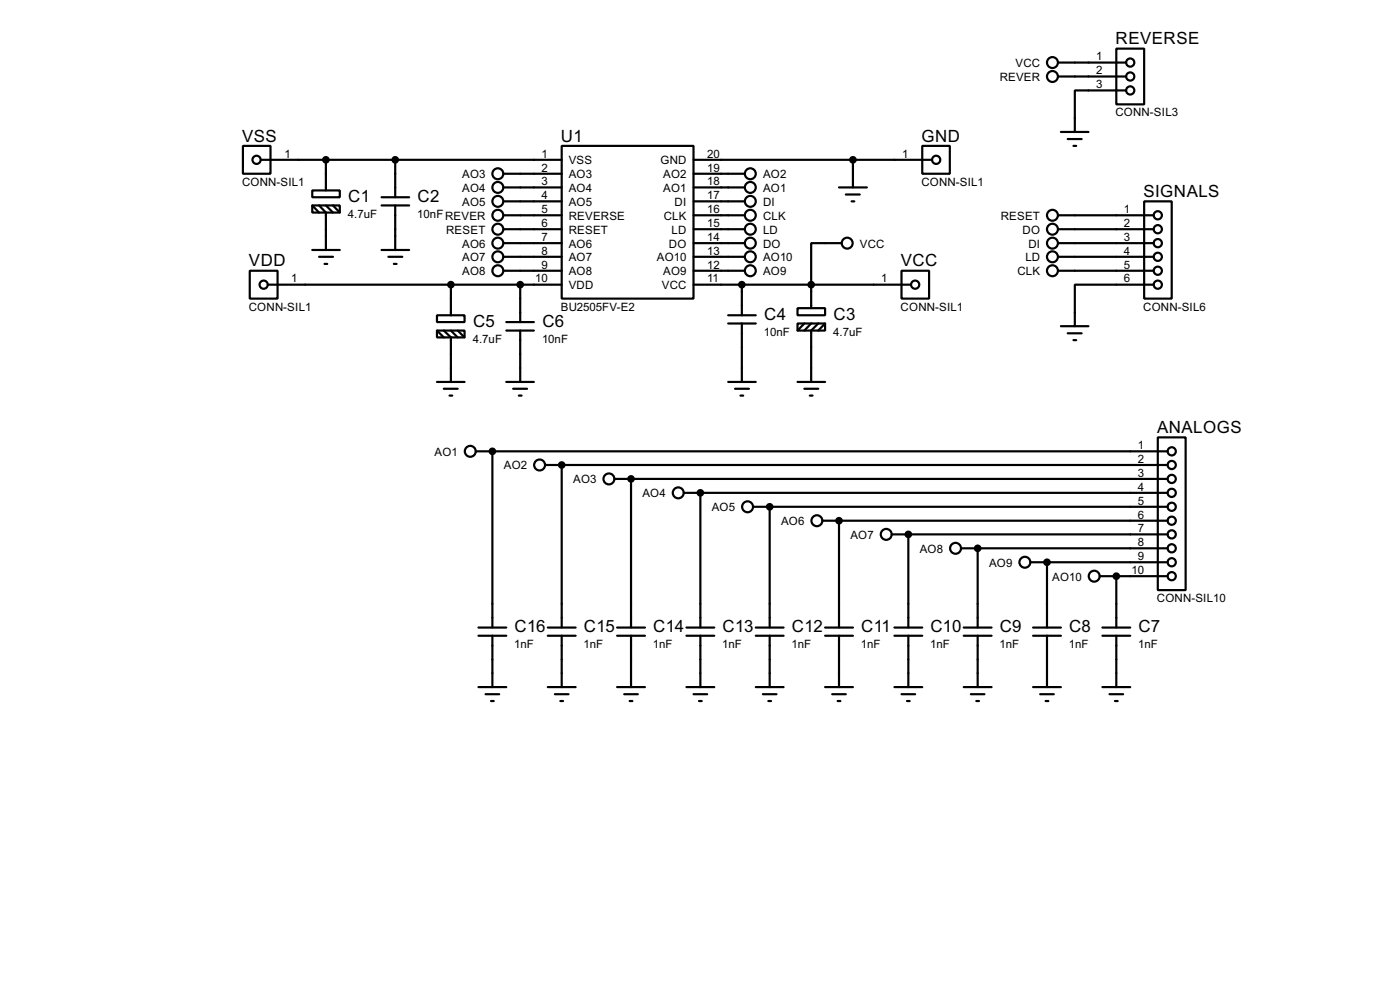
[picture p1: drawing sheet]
<svg xmlns="http://www.w3.org/2000/svg" width="256mm" height="180mm" viewBox="0 0 256 180" stroke-linecap="round" stroke-linejoin="round" font-family="sans-serif">
<g fill="none" stroke="#000" stroke-width=".4">
<path d="M193.9 14h12.4M193.9 11.5h12.4M204.5 8.9h5.1v10.2h-5.1zM206.3 16.6h-9.4v7.6M44.5 26.7h5.1v5.1h-5.1zM47.8 29.3h55.1M57.2 34.9h5.1v1.2h-5.1zM57.2 37.6h5.1v1.3h-5.1zM57.2 37.6l1.3 1.3M58.5 37.6l1.2 1.3v6.9M59.7 29.3v5.6M59.7 37.6l1.3 1.3"/>
<path d="M61 37.6l1.3 1.3M69.9 37.6h5.1M69.9 36.1h5.1M72.4 29.3v6.8M72.4 37.6v8.2M92.3 31.8h10.6M92.3 34.3h10.6M92.3 36.9h10.6M92.3 39.4h10.6M102.9 26.7h24.2v28h-24.2zM127.1 29.3h43.6M127.1 31.8h9.4"/>
<path d="M127.1 34.3h9.4M127.1 36.9h9.4M127.1 39.4h9.4M153.7 34.3h5.1M155 35.6h2.5M156 36.9h.5M156.3 29.3v5M169 26.7h5v5.1h-5zM193.9 39.4h17.5M194.4 24.2h5M195.6 25.5h2.6M196.7 26.7h.5"/>
<path d="M209.6 36.9h5.1v17.8h-5.1zM45.8 49.6h5.1v5.1h-5.1zM49.1 52.1h53.8M57.2 45.8h5.1M58.5 47h2.5M59.5 48.3h.5M69.9 45.8h5.1M71.2 47h2.5M72.2 48.3h.5M80.1 57.7h5v1.3h-5zM82.6 52.1v5.6M92.3 42h10.6"/>
<path d="M92.3 44.5h10.6M92.3 47h10.6M92.3 49.6h10.6M92.8 59h5M95.3 52.1v6.9M127.1 52.1h39.8M127.1 42h9.4M127.1 44.5h9.4M127.1 47h9.4M127.1 49.6h9.4M133.4 59.2h5.1M133.4 57.7h5.1"/>
<path d="M135.9 52.1v5.6M135.9 59.2v10.7M146.1 56.4h5.1v1.3h-5.1zM146.1 59.2h5.1v1.3h-5.1zM147.4 59.2l-1.3 1.3M148.6 59.2l-1.2 1.3M149.9 59.2l-1.3 1.3v9.4M151.2 59.2l-1.3 1.3M154.2 44.5h-5.6v11.9M165.2 49.6h5v5.1h-5zM193.9 42h17.5M193.9 44.5h17.5"/>
<path d="M193.9 47h17.5M193.9 49.6h17.5M194.4 59.7h5M211.4 52.1h-14.5v7.6M80.1 60.5h5v1.3h-5zM80.1 60.5l1.2 1.3M80.1 69.9h5M81.3 60.5l1.3 1.3v8.1M81.3 71.2h2.6M82.4 72.4h.5M82.6 60.5l1.3 1.3M83.9 60.5l1.2 1.3"/>
<path d="M92.8 60.5h5M92.8 69.9h5M94 71.2h2.6M95.1 72.4h.5M95.3 60.5v9.4M133.4 69.9h5.1M134.7 71.2h2.5M135.7 72.4h.5M146.1 69.9h5.1M147.4 71.2h2.5M148.4 72.4h.5M195.6 61h2.6"/>
<path d="M196.7 62.3h.5M87.2 82.6h126.7M90.2 82.6v32.3M99.9 85.1h114M102.9 85.1v29.8M112.6 87.7h101.3M115.6 87.7v27.2M125.3 90.2h88.6M128.3 90.2v24.7M138 92.8h75.9M141 92.8v22.1M150.7 95.3h63.2"/>
<path d="M153.7 95.3v19.6M163.4 97.8h50.5M166.4 97.8v17.1M212.1 80.1h5.1v27.9h-5.1zM87.7 116.4h5.1M87.7 114.9h5.1M90.2 116.4v9.4M100.4 116.4h5.1M100.4 114.9h5.1M102.9 116.4v9.4M113.1 116.4h5.1M113.1 114.9h5.1"/>
<path d="M115.6 116.4v9.4M125.8 116.4h5.1M125.8 114.9h5.1M128.3 116.4v9.4M138.5 116.4h5.1M138.5 114.9h5.1M141 116.4v9.4M151.2 116.4h5.1M151.2 114.9h5.1M153.7 116.4v9.4M163.9 116.4h5.1M163.9 114.9h5.1"/>
<path d="M166.4 116.4v9.4M176.1 100.4h37.8M176.6 116.4h5.1M176.6 114.9h5.1M179.1 100.4v14.5M179.1 116.4v9.4M188.8 102.9h25.1M189.3 116.4h5.1M189.3 114.9h5.1M191.8 102.9v12M191.8 116.4v9.4M201.5 105.5h12.4"/>
<path d="M202 116.4h5.1M202 114.9h5.1M204.5 105.5v9.4M204.5 116.4v9.4M87.7 125.8h5.1M89 127.1h2.5M90 128.3h.5M100.4 125.8h5.1M101.7 127.1h2.5M102.7 128.3h.5M113.1 125.8h5.1M114.4 127.1h2.5"/>
<path d="M115.4 128.3h.5M125.8 125.8h5.1M127.1 127.1h2.5M128.1 128.3h.5M138.5 125.8h5.1M139.8 127.1h2.5M140.8 128.3h.5M151.2 125.8h5.1M152.5 127.1h2.5M153.5 128.3h.5M163.9 125.8h5.1M165.2 127.1h2.5"/>
<path d="M166.2 128.3h.5M176.6 125.8h5.1M177.9 127.1h2.5M178.9 128.3h.5M189.3 125.8h5.1M190.6 127.1h2.5M191.6 128.3h.5M202 125.8h5.1M203.3 127.1h2.5M204.3 128.3h.5"/>
<circle cx="192.8" cy="11.5" r="1"/>
<circle cx="192.8" cy="14" r="1"/>
<circle cx="207" cy="16.6" r=".75"/>
<circle cx="207" cy="11.5" r=".75"/>
<circle cx="207" cy="14" r=".75"/>
<circle cx="47" cy="29.3" r=".75"/>
<circle cx="91.2" cy="31.8" r="1"/>
<circle cx="91.2" cy="36.9" r="1"/>
<circle cx="91.2" cy="34.3" r="1"/>
<circle cx="91.2" cy="39.4" r="1"/>
<circle cx="137.4" cy="31.8" r="1"/>
<circle cx="137.4" cy="36.9" r="1"/>
<circle cx="137.4" cy="39.4" r="1"/>
<circle cx="137.4" cy="34.3" r="1"/>
<circle cx="171.5" cy="29.3" r=".75"/>
<circle cx="192.8" cy="39.4" r="1"/>
<circle cx="212.1" cy="39.4" r=".75"/>
<circle cx="48.3" cy="52.1" r=".75"/>
<circle cx="91.2" cy="49.6" r="1"/>
<circle cx="91.2" cy="47" r="1"/>
<circle cx="91.2" cy="44.5" r="1"/>
<circle cx="91.2" cy="42" r="1"/>
<circle cx="137.4" cy="42" r="1"/>
<circle cx="137.4" cy="44.5" r="1"/>
<circle cx="137.4" cy="49.6" r="1"/>
<circle cx="137.4" cy="47" r="1"/>
<circle cx="155.2" cy="44.5" r="1"/>
<circle cx="167.6" cy="52.1" r=".75"/>
<circle cx="192.8" cy="42" r="1"/>
<circle cx="192.8" cy="44.5" r="1"/>
<circle cx="192.8" cy="49.6" r="1"/>
<circle cx="192.8" cy="47" r="1"/>
<circle cx="212.1" cy="52.1" r=".75"/>
<circle cx="212.1" cy="49.6" r=".75"/>
<circle cx="212.1" cy="42" r=".75"/>
<circle cx="212.1" cy="44.5" r=".75"/>
<circle cx="212.1" cy="47" r=".75"/>
<circle cx="86.1" cy="82.6" r="1"/>
<circle cx="98.8" cy="85.1" r="1"/>
<circle cx="111.5" cy="87.7" r="1"/>
<circle cx="124.2" cy="90.2" r="1"/>
<circle cx="136.9" cy="92.8" r="1"/>
<circle cx="149.6" cy="95.3" r="1"/>
<circle cx="162.3" cy="97.8" r="1"/>
<circle cx="214.6" cy="87.7" r=".75"/>
<circle cx="214.6" cy="85.1" r=".75"/>
<circle cx="214.6" cy="97.8" r=".75"/>
<circle cx="214.6" cy="82.6" r=".75"/>
<circle cx="214.6" cy="90.2" r=".75"/>
<circle cx="214.6" cy="95.3" r=".75"/>
<circle cx="214.6" cy="92.8" r=".75"/>
<circle cx="175" cy="100.4" r="1"/>
<circle cx="187.7" cy="102.9" r="1"/>
<circle cx="200.4" cy="105.5" r="1"/>
<circle cx="214.6" cy="100.4" r=".75"/>
<circle cx="214.6" cy="102.9" r=".75"/>
<circle cx="214.6" cy="105.5" r=".75"/>
</g>
<g fill="#000">
<circle cx="90.2" cy="82.6" r=".2"/>
<circle cx="102.9" cy="85.1" r=".2"/>
<circle cx="115.6" cy="87.7" r=".2"/>
<circle cx="128.3" cy="90.2" r=".2"/>
<circle cx="141" cy="92.8" r=".2"/>
<circle cx="153.7" cy="95.3" r=".2"/>
<circle cx="166.4" cy="97.8" r=".2"/>
<circle cx="179.1" cy="100.4" r=".2"/>
<circle cx="191.8" cy="102.9" r=".2"/>
<circle cx="204.5" cy="105.5" r=".2"/>
</g>
<g fill="#000" stroke="#000" stroke-width=".4">
<circle cx="59.7" cy="29.3" r=".5"/>
<circle cx="72.4" cy="29.3" r=".5"/>
<circle cx="156.2" cy="29.3" r=".5"/>
<circle cx="82.6" cy="52.1" r=".5"/>
<circle cx="95.3" cy="52.1" r=".5"/>
<circle cx="135.9" cy="52.1" r=".5"/>
<circle cx="148.6" cy="52.1" r=".5"/>
<circle cx="90.2" cy="82.6" r=".5"/>
<circle cx="102.9" cy="85.1" r=".5"/>
<circle cx="115.6" cy="87.7" r=".5"/>
<circle cx="128.3" cy="90.2" r=".5"/>
<circle cx="141" cy="92.8" r=".5"/>
<circle cx="153.7" cy="95.3" r=".5"/>
<circle cx="166.4" cy="97.8" r=".5"/>
<circle cx="179.1" cy="100.4" r=".5"/>
<circle cx="191.8" cy="102.9" r=".5"/>
<circle cx="204.5" cy="105.5" r=".5"/>
</g>
<g font-size="3.5">
<text x="204.4" y="8.1">REVERSE</text>
<text x="44.4" y="25.9">VSS</text>
<text x="102.8" y="25.9">U1</text>
<text x="168.8" y="25.9">GND</text>
<text x="63.8" y="37">C1</text>
<text x="76.5" y="37">C2</text>
<text x="209.5" y="36">SIGNALS</text>
<text x="45.6" y="48.7">VDD</text>
<text x="165" y="48.7">VCC</text>
<text x="86.7" y="59.9">C5</text>
<text x="99.4" y="59.9">C6</text>
<text x="140" y="58.6">C4</text>
<text x="152.7" y="58.6">C3</text>
<text x="212" y="79.3">ANALOGS</text>
<text x="94.3" y="115.8">C16</text>
<text x="107" y="115.8">C15</text>
<text x="119.7" y="115.8">C14</text>
<text x="132.4" y="115.8">C13</text>
<text x="145.1" y="115.8">C12</text>
<text x="157.8" y="115.8">C11</text>
<text x="170.5" y="115.8">C10</text>
<text x="183.2" y="115.8">C9</text>
<text x="195.9" y="115.8">C8</text>
<text x="208.6" y="115.8">C7</text>
</g>
<g font-size="2.4">
<text x="200.8" y="11.1">1</text>
<text x="183.1" y="14.8">REVER</text>
<text x="186" y="12.3">VCC</text>
<text x="200.8" y="13.6">2</text>
<text x="200.8" y="16.2">3</text>
<text x="204.3" y="21.3">CONN-SIL3</text>
<text x="52.1" y="28.9">1</text>
<text x="99.2" y="28.9">1</text>
<text x="129.6" y="28.9">20</text>
<text x="165.3" y="28.9">1</text>
<text x="44.3" y="34">CONN-SIL1</text>
<text x="84.7" y="32.6">AO3</text>
<text x="84.7" y="35.1">AO4</text>
<text x="99.2" y="31.4">2</text>
<text x="99.2" y="33.9">3</text>
<text x="104.2" y="30">VSS</text>
<text x="104.2" y="32.6">AO3</text>
<text x="104.2" y="35.1">AO4</text>
<text x="121" y="30">GND</text>
<text x="121.5" y="32.6">AO2</text>
<text x="121.5" y="35.1">AO1</text>
<text x="129.6" y="31.4">19</text>
<text x="129.6" y="33.9">18</text>
<text x="139.8" y="32.6">AO2</text>
<text x="139.8" y="35.1">AO1</text>
<text x="168.8" y="34">CONN-SIL1</text>
<text x="63.8" y="40">4.7uF</text>
<text x="76.5" y="40">10nFREVER</text>
<text x="84.7" y="37.7">AO5</text>
<text x="99.2" y="36.5">4</text>
<text x="99.2" y="39">5</text>
<text x="99.2" y="41.6">6</text>
<text x="104.2" y="37.7">AO5</text>
<text x="104.2" y="40.2">REVERSE</text>
<text x="121.6" y="40.2">CLK</text>
<text x="123.6" y="37.7">DI</text>
<text x="129.6" y="36.5">17</text>
<text x="129.6" y="39">16</text>
<text x="129.6" y="41.6">15</text>
<text x="139.8" y="37.7">DI</text>
<text x="139.8" y="40.2">CLK</text>
<text x="183.3" y="40.2">RESET</text>
<text x="205.9" y="39">1</text>
<text x="205.9" y="41.6">2</text>
<text x="81.7" y="42.7">RESET</text>
<text x="84.7" y="45.3">AO6</text>
<text x="84.7" y="47.8">AO7</text>
<text x="99.2" y="44.1">7</text>
<text x="99.2" y="46.6">8</text>
<text x="104.2" y="42.7">RESET</text>
<text x="104.2" y="45.3">AO6</text>
<text x="104.2" y="47.8">AO7</text>
<text x="120.3" y="47.8">AO10</text>
<text x="122.5" y="45.3">DO</text>
<text x="123" y="42.7">LD</text>
<text x="129.6" y="44.1">14</text>
<text x="129.6" y="46.6">13</text>
<text x="139.8" y="42.7">LD</text>
<text x="139.8" y="45.3">DO</text>
<text x="139.8" y="47.8">AO10</text>
<text x="157.5" y="45.3">VCC</text>
<text x="187.3" y="42.7">DO</text>
<text x="187.8" y="47.8">LD</text>
<text x="188.4" y="45.3">DI</text>
<text x="205.9" y="44.1">3</text>
<text x="205.9" y="46.6">4</text>
<text x="53.4" y="51.7">1</text>
<text x="84.7" y="50.4">AO8</text>
<text x="98.1" y="51.7">10</text>
<text x="99.2" y="49.2">9</text>
<text x="104.2" y="50.4">AO8</text>
<text x="104.2" y="52.9">VDD</text>
<text x="121.2" y="52.9">VCC</text>
<text x="121.5" y="50.4">AO9</text>
<text x="129.6" y="49.2">12</text>
<text x="129.6" y="51.7">11</text>
<text x="139.8" y="50.4">AO9</text>
<text x="161.5" y="51.7">1</text>
<text x="186.4" y="50.4">CLK</text>
<text x="205.9" y="49.2">5</text>
<text x="205.9" y="51.7">6</text>
<text x="45.6" y="56.8">CONN-SIL1</text>
<text x="102.7" y="56.8">BU2505FV-E2</text>
<text x="165" y="56.8">CONN-SIL1</text>
<text x="209.4" y="56.8">CONN-SIL6</text>
<text x="86.6" y="62.8">4.7uF</text>
<text x="99.3" y="62.8">10nF</text>
<text x="140" y="61.5">10nF</text>
<text x="152.7" y="61.5">4.7uF</text>
<text x="79.6" y="83.4">AO1</text>
<text x="208.5" y="82.2">1</text>
<text x="92.3" y="85.9">AO2</text>
<text x="105" y="88.5">AO3</text>
<text x="208.5" y="84.7">2</text>
<text x="208.5" y="87.3">3</text>
<text x="208.5" y="89.8">4</text>
<text x="117.7" y="91">AO4</text>
<text x="130.4" y="93.6">AO5</text>
<text x="208.5" y="92.4">5</text>
<text x="208.5" y="94.9">6</text>
<text x="143.1" y="96.1">AO6</text>
<text x="155.8" y="98.6">AO7</text>
<text x="168.5" y="101.2">AO8</text>
<text x="208.5" y="97.4">7</text>
<text x="208.5" y="100">8</text>
<text x="181.2" y="103.7">AO9</text>
<text x="192.7" y="106.3">AO10</text>
<text x="207.3" y="105.1">10</text>
<text x="208.5" y="102.5">9</text>
<text x="211.9" y="110.2">CONN-SIL10</text>
<text x="94.2" y="118.7">1nF</text>
<text x="106.9" y="118.7">1nF</text>
<text x="119.6" y="118.7">1nF</text>
<text x="132.3" y="118.7">1nF</text>
<text x="145" y="118.7">1nF</text>
<text x="157.7" y="118.7">1nF</text>
<text x="170.4" y="118.7">1nF</text>
<text x="183.1" y="118.7">1nF</text>
<text x="195.8" y="118.7">1nF</text>
<text x="208.5" y="118.7">1nF</text>
</g>
</svg>
